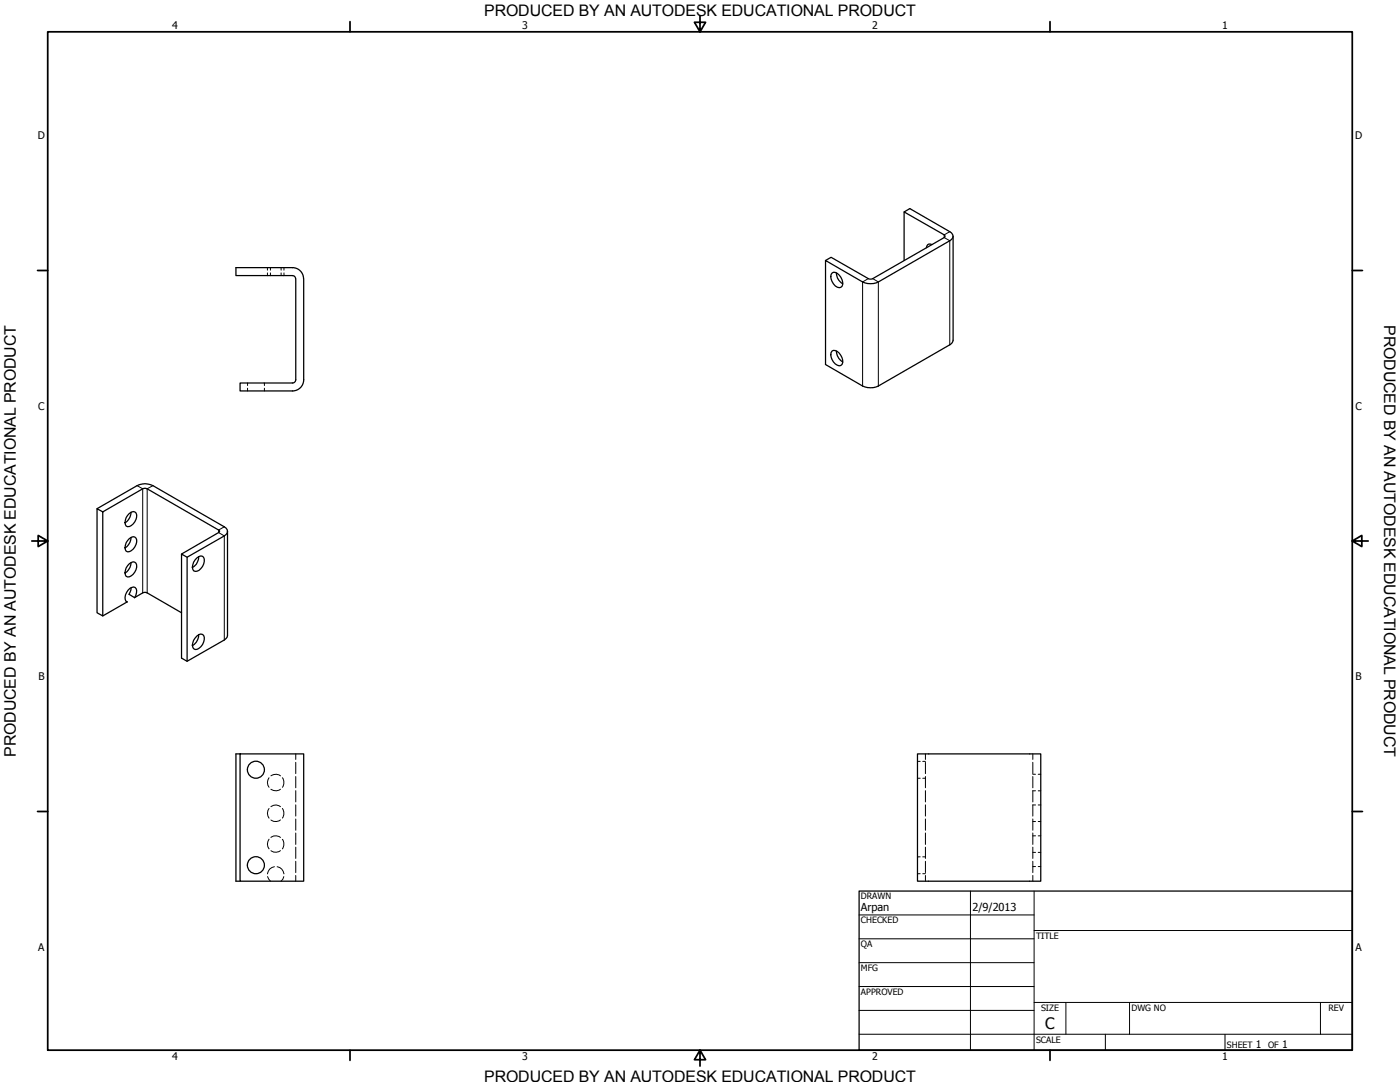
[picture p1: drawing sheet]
<svg xmlns="http://www.w3.org/2000/svg" width="559mm" height="432mm" viewBox="0 0 559 432" stroke-linecap="round" stroke-linejoin="round" font-family="sans-serif">
<!-- layer: Hidden (ANSI) -->
<g fill="none" stroke="#000" stroke-width=".4">
<path d="M106.7 106.8v1M106.7 108.9v1.1M107.9 106.8v1M107.9 108.9v1.1M112.2 106.8v1M112.2 108.9v1.1M113.3 106.8v1M113.3 108.9v1.1M98.8 152.8v1.1M98.8 154.9v1.1M105.5 152.8v1.1M105.5 154.9v1.1"/>
<path d="M107.4 310.4a3.2 3.2 0 0 0 0 3.8M108.1 309.6a3.3 3.3 0 0 1 3.9 0M108.1 315a3.3 3.3 0 0 0 3.9 0M112.7 310.4a3.2 3.2 0 0 1 0 3.8M118 300.9v2.2M118 304.2v4.5M118 309.9v4.5M118 315.5v4.5M366.2 303.8h1.1M366.2 310.6h1.1M368.3 303.8h1.1M368.3 310.6h1.1"/>
<path d="M369.4 300.9v2.2M369.4 304.2v4.5M369.4 309.9v4.5M369.4 315.5v4.5M412.2 300.9v2.2M412.2 304.2v4.5M412.2 309.9v4.5M412.2 315.5v4.5M412.2 309h1.1M412.2 315.6h1.1M414.4 309h1M414.4 315.6h1"/>
<path d="M107.4 322.6a3.3 3.3 0 0 0 0 3.9M107.4 334.9a3.3 3.3 0 0 0 0 3.9M108.1 321.9a2.98 2.98 0 0 1 3.9 0M108.1 327.2a2.98 2.98 0 0 0 3.9 0M108.1 334.2a2.98 2.98 0 0 1 3.9 0M108.1 339.5a2.98 2.98 0 0 0 3.9 0M112.7 322.6a3.3 3.3 0 0 1 0 3.9M112.7 335a3.2 3.2 0 0 1 0 3.8M118 321.2v4.5M118 326.8v4.5M118 332.4v4.6M118 338.1v4.5"/>
<path d="M369.4 321.2v4.5M369.4 326.8v4.5M369.4 332.4v4.6M369.4 338.1v4.5M412.2 326.8v4.5M412.2 332.4v4.6M412.2 338.1v4.5M412.2 327.9h1.1M412.2 333.6h1.1M413.3 321.2h-1.1v4.5M414.4 321.2h1M414.4 327.9h1"/>
<path d="M414.4 333.6h1M106.8 349.8l1.1 1.9M109.5 345.9a3.2 3.2 0 0 0-2.8 2.8M110.6 345.9a3.2 3.2 0 0 1 2.7 2.8M113.3 349.8l-1.1 1.9M118 343.7v4.5M118 349.4v2.3M366.2 341.9h1.1M366.2 348.7h1.1M368.3 341.9h1.1M368.3 348.7h1.1M369.4 343.7v4.5"/>
<path d="M369.4 349.4v2.3M412.2 343.7v4.5M412.2 349.4v2.3M412.2 340.2h1.1M412.2 345.8h1.1M414.4 340.2h1M414.4 345.8h1"/>
</g>
<!-- layer: Visible (ANSI) -->
<g fill="none" stroke="#000" stroke-width=".51">
<path d="M360.9 84.6l16 9.1M372 97.6a1.41 1.41 0 0 0-1.5-.1 1.41 1.41 0 0 0-.7 1.4M376.9 94.8l-28.5 16.4M379.1 92.5l-15.9-9.3-2.3 1.4v19.3M379.1 96.1l-28.5 16.4M118 111.2l-.3-.7-.9-.5h-22.6v-3.2h22.6a4.4 4.4 0 0 1 4.4 4.4M118 111.3v40.2l-.2 .8-1 .5h-21v3.2h20.9a4.5 4.5 0 0 0 4.5-4.5v-40.2M329.5 103.9l2.2-1.2 14.9 8.5M332.1 109a2.08 2.08 0 0 1 2.9 .8 3.4 3.4 0 0 1 .6 4.9 3.6 3.6 0 0 1-3.9-3.4v-1.8zM333.8 108.9a5.2 5.2 0 0 0 2.6 4.4M344.3 112.5l-14.8-8.6v41.6l14.8 8.6M379.1 137.6l-28.5 16.5"/>
<path d="M332.1 140.1a3.3 3.3 0 0 1 4 2.7 2.05 2.05 0 0 1-1.1 3.2 4.3 4.3 0 0 1-2.9-5.9zM333.8 140.1a5.4 5.4 0 0 0 2.6 4.4M54.7 193.8l-16 9.2M57 195.1l-16 9.2M58.7 195.1l28.5 16.4M61 193.8l28.5 16.4M38.7 203l2.3 1.3v41.5l-2.3-1.3zM51.6 214.9a1.62 1.62 0 0 1 2.1-.6 1.62 1.62 0 0 1 .8 2 4.4 4.4 0 0 1-3.6 3.9 1.88 1.88 0 0 1-.9-2.6l.4-1zM51.6 204.9a1.62 1.62 0 0 1 2.1-.6 1.62 1.62 0 0 1 .8 2 4.4 4.4 0 0 1-3.6 3.9 1.88 1.88 0 0 1-.9-2.6l.4-1zM52.3 214.5a5.2 5.2 0 0 1-2.4 4.2M52.3 204.4a5.2 5.2 0 0 1-2.4 4.3M87.2 212.5l-14.7 8.6"/>
<path d="M89.5 213.9l-14.8 8.5v41.5M51.6 225a1.62 1.62 0 0 1 2.1-.7 1.62 1.62 0 0 1 .8 2.1 4.4 4.4 0 0 1-3.6 3.9 1.88 1.88 0 0 1-.9-2.7l.4-1zM52.3 224.5a5.2 5.2 0 0 1-2.4 4.2M52.3 234.6l-.8 2.6 2.2 1.3M53.7 238.5a3.4 3.4 0 0 0 .2-4.1 3.4 3.4 0 0 0-3.8 3 2.24 2.24 0 0 0 .6 2.8M57 236.6l-3.3 1.9M58.7 236.6l13.8 7.9M74.7 222.4l-2.2-1.3v41.5l2.2 1.3 14.8-8.5M78.6 222.6a1.67 1.67 0 0 1 2.7-.2 4.3 4.3 0 0 1-3.4 5.6 1.87 1.87 0 0 1-.9-2.6l.3-1.1zM79.3 222.1a5.3 5.3 0 0 1-2.5 4.4M50.4 240.1l.3 .1M50.7 240.2l-9.7 5.6"/>
<path d="M78.6 253.8a1.67 1.67 0 0 1 2.7-.2 4.3 4.3 0 0 1-3.4 5.6 1.94 1.94 0 0 1-.9-2.7l.3-1zM79.3 253.3a5.3 5.3 0 0 1-2.5 4.4M95.8 300.9h25.4v50.8h-25.4zM95.8 300.9h-1.6v50.8h1.6M366.2 300.9h49.2v50.8h-49.2z"/>
<circle cx="102.1" cy="307.2" r="3.4"/>
<circle cx="102.1" cy="345.3" r="3.4"/>
</g>
<!-- layer: Visible Narrow (ANSI) -->
<path d="M379.1 92.5l-2.2 1.2v1.1l2.2 1.3v41.5M346.6 111.2l-2.3 1.3v41.6M348.4 111.2l2.2 1.3v41.6M54.7 193.8l2.3 1.3v41.5M61 193.8l-2.3 1.3v41.5M89.5 210.2l-2.3 1.3v1l2.3 1.4v41.5" fill="none" stroke="#000" stroke-width=".4"/>
<path d="M376.9 93.7l.3 .4-.3 .7M379.1 92.5a1.89 1.89 0 0 1 1.3 1.8 1.89 1.89 0 0 1-1.3 1.8M380.4 94.3v41.5l-.6 1.3-.7 .5M344.3 112.5a7.4 7.4 0 0 0 6.3 0M346.6 111.2h1.8M344.3 154.1a7.4 7.4 0 0 0 6.3 0M54.7 193.8a6.9 6.9 0 0 1 6.3 0M57 195.1h1.7M87.2 211.5l.4 .3-.4 .7M89.5 210.2a1.92 1.92 0 0 1 1.3 1.9 1.92 1.92 0 0 1-1.3 1.8M90.8 212v41.6l-.1 .7-1.2 1.1M57 236.6h1.7" fill="none" stroke="#000" stroke-width=".51"/>
<!-- layer: Border (ANSI) -->
<g fill="none" stroke="#000" stroke-width=".7">
<path d="M19 12.7h520.8v406.4h-520.8zM139.7 8.6v4.1M279.4 6.3v6.4l-2.2-3.8h4.4l-2.2 3.8M419.1 8.6v4.1M15 107.9h4M539.8 107.9h4M12.7 215.9h6.3l-3.8-2.2v4.4l3.8-2.2M539.8 215.9l3.8 2.2v-4.4l-3.8 2.2h6.3M15 323.8h4M539.8 323.8h4M139.7 419.1v4.1M279.4 419.1l2.2 3.8h-4.4l2.2-3.8v6.3"/>
<path d="M419.1 419.1v4.1"/>
</g>
<!-- layer: Title (ANSI) -->
<g fill="none" stroke="#000" stroke-width=".4">
<path d="M387.3 355.6v63.5M412.7 355.6v63.5M342.9 365.1h69.8M342.9 374.6h69.8M412.7 371.3h127.1M342.9 384.2h69.8M342.9 393.7h69.8M342.9 412.7h196.9M342.9 403.2h69.8M412.7 400h127.1M425.4 400v12.7M441.2 412.7v6.4"/>
<path d="M450.8 400v12.7M488.9 412.7v6.4M527 400v12.7"/>
</g>
<path d="M342.9 355.6h196.9v63.5h-196.9z" fill="none" stroke="#000" stroke-width=".51"/>
<g font-size="6.4">
<text x="552.4" y="129.8" transform="rotate(90 552.4 129.8)">PRODUCED BY AN AUTODESK EDUCATIONAL PRODUCT</text>
<text x="6.3" y="302" transform="rotate(-90 6.3 302)">PRODUCED BY AN AUTODESK EDUCATIONAL PRODUCT</text>
</g>
<g font-size="6.3">
<text x="193.3" y="6.3">PRODUCED BY AN AUTODESK EDUCATIONAL PRODUCT</text>
<text x="417.2" y="410.6">C</text>
<text x="193.3" y="431.8">PRODUCED BY AN AUTODESK EDUCATIONAL PRODUCT</text>
</g>
<g font-size="4.4">
<text x="343.7" y="363.5">Arpan</text>
<text x="388.1" y="363.7">2/9/2013</text>
</g>
<g font-size="4.2">
<text x="68.7" y="11.7">4</text>
<text x="208.4" y="11.7">3</text>
<text x="348.1" y="11.7">2</text>
<text x="487.8" y="11.7">1</text>
<text x="15.1" y="55.5">D</text>
<text x="540.9" y="55.5">D</text>
<text x="15.2" y="163.4">C</text>
<text x="541" y="163.4">C</text>
<text x="15.3" y="271.4">B</text>
<text x="541.1" y="271.4">B</text>
<text x="15.2" y="379.3">A</text>
<text x="541" y="379.3">A</text>
<text x="501.3" y="418.3">1</text>
<text x="511.8" y="418.3">1</text>
<text x="68.7" y="423.2">4</text>
<text x="208.4" y="423.2">3</text>
<text x="348.1" y="423.2">2</text>
<text x="487.8" y="423.2">1</text>
</g>
<g font-size="3.5">
<text x="343.7" y="358.9">DRAWN</text>
<text x="343.7" y="368.5">CHECKED</text>
<text x="413.5" y="374.6">TITLE</text>
<text x="343.7" y="378">QA</text>
<text x="343.7" y="387.5">MFG</text>
<text x="343.7" y="397.1">APPROVED</text>
<text x="415.5" y="403.4">SIZE</text>
<text x="451.6" y="403.4">DWG NO</text>
<text x="530.3" y="403.4">REV</text>
<text x="413.5" y="416.1">SCALE</text>
<text x="489.7" y="418.3">SHEET</text>
<text x="506.2" y="418.3">OF</text>
</g>
</svg>
